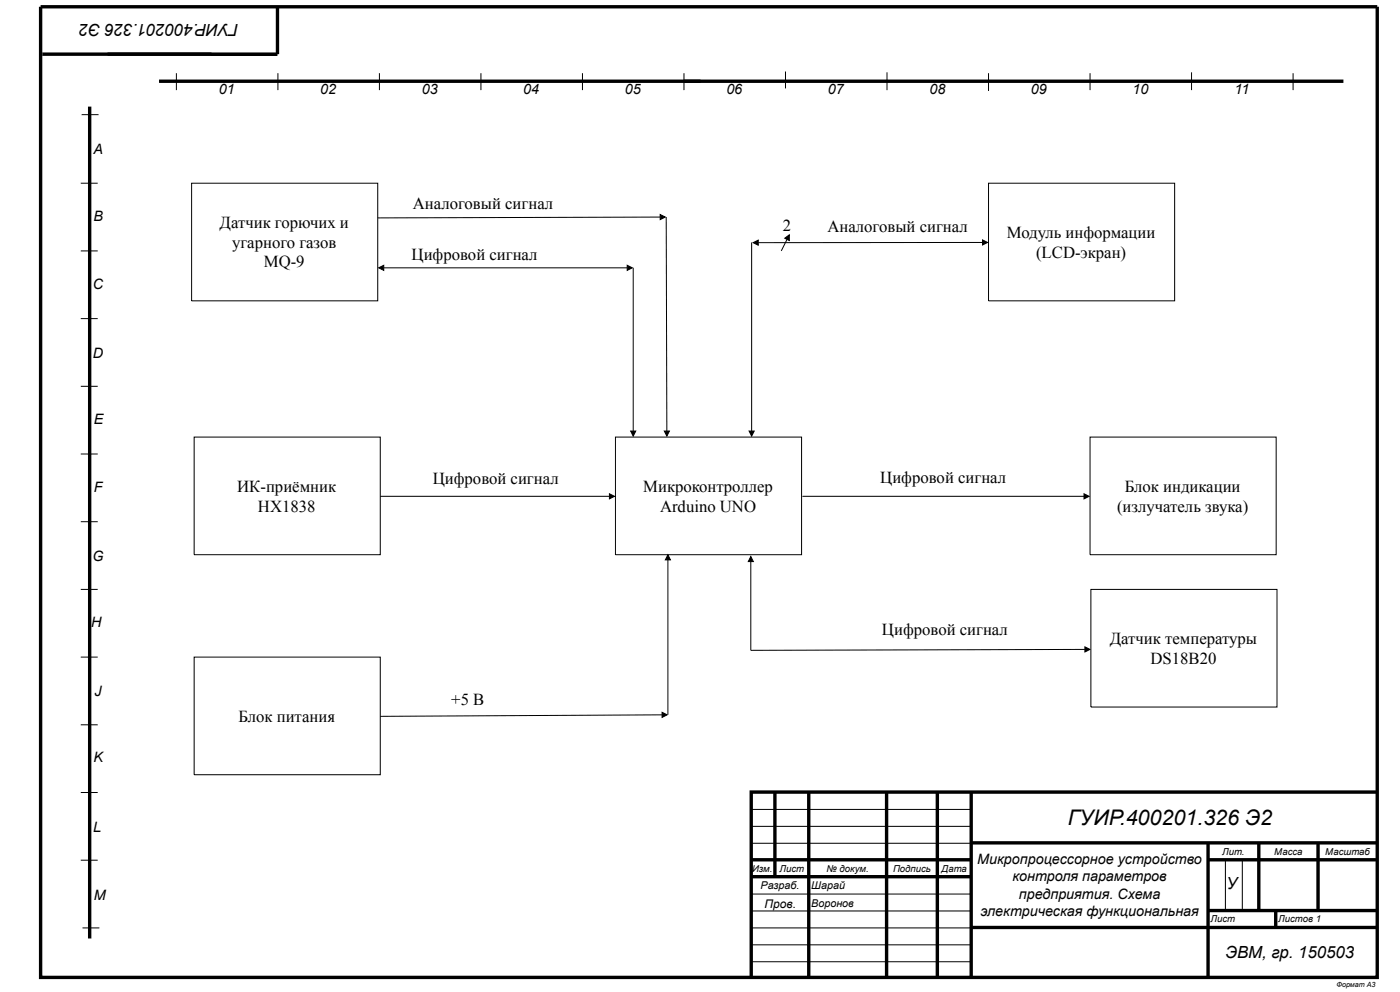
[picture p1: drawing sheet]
<svg xmlns="http://www.w3.org/2000/svg" width="420mm" height="297mm" viewBox="0 0 420 297" stroke-linecap="round" stroke-linejoin="round" font-family="sans-serif">
<g fill="none" stroke="#000" stroke-width="1" stroke-linecap="butt">
<path d="M12.2 2h400.8v291h-400.8zM83.2 2.3v13.9h-70.5M26.9 32v249.3M47.7 24.4h355.1M232.4 237.4v25.4M242.5 237.4v55.8M265.8 237.4v55.8M281.1 237.4v55.8M291.2 237.4v55.8M413 237.4h-187.8v55.8M225.2 257.7h66M291.2 252.6h121.5"/>
<path d="M362.2 252.6v40.6M362.2 257.7h50.5M377.4 252.6v20.3M395.2 252.6v20.3M225.2 262.8h66M291.2 278h121.5M362.2 272.9h50.5M382.5 272.9v5.1"/>
</g>
<path d="M63.4 16.5h19.5h-19.5" fill="none" stroke="#000" stroke-width=".51"/>
<g fill="none" stroke="#000" stroke-width=".3">
<path d="M24.5 34.4h5.1M52.9 21.9v5.1M83.3 21.9v5.1M113.8 21.9v5.1M144.2 21.9v5.1M174.6 21.9v5.1M205.1 21.9v5.1M235.5 21.4v5.1M266 21.7v5.3M296.4 21.9v5.4M326.8 21.9v5.1M357.3 21.7v5.3"/>
<path d="M387.7 21.9v5.1M24.2 54.9h5.1M24.2 75.2h5.1M24.2 95.5h5.1M24.2 115.8h5.1M24.2 136.1h5.1M24.2 156.4h5.1M24.2 176.7h5.1M24.2 197h5.1M24.2 217.3h5.1M24.2 237.6h5.1M24.2 257.8h5.1"/>
<path d="M225.4 242.6h65.9M225.4 247.7h65.9M225.4 252.8h65.9M367.4 257.8v15.3M372.5 257.8v15.3M24.7 278.1h5.1M225.4 268h65.9M225.4 273.1h65.9M225.4 278.1h65.9M225.4 283.2h65.9M225.4 288.3h65.9"/>
</g>
<path d="M184.5 131h55.8v35.3h-55.8z" fill="#fff"/>
<path d="M184.5 131h55.8v35.3h-55.8z" fill="none" stroke="#000" stroke-width=".3"/>
<path d="M296.4 54.9h55.8v35.3h-55.8z" fill="#fff"/>
<path d="M296.4 54.9h55.8v35.3h-55.8z" fill="none" stroke="#000" stroke-width=".3"/>
<path d="M326.8 131h55.8v35.3h-55.8z" fill="#fff"/>
<path d="M326.8 131h55.8v35.3h-55.8z" fill="none" stroke="#000" stroke-width=".3"/>
<path d="M58.2 197h55.8v35.2h-55.8z" fill="#fff"/>
<path d="M58.2 197h55.8v35.2h-55.8z" fill="none" stroke="#000" stroke-width=".3"/>
<path d="M58.2 131h55.8v35.3h-55.8z" fill="#fff"/>
<path d="M225.4 72.7v56.5M235.3 71.4l1.4-1v1.7zM236 71.8l-1.7 3.4M58.2 131h55.8v35.3h-55.8zM224.6 129.2h1.5l-.7 1.5zM200.3 166.3l.7 1.5h-1.5zM200.3 167.8v46.4" fill="none" stroke="#000" stroke-width=".3"/>
<path d="M235.3 71.4l1.4-1v1.7zM224.6 129.2h1.5l-.7 1.5zM200.3 166.3l.7 1.5h-1.5z" fill="#000"/>
<path d="M57.5 54.9h55.8v35.3h-55.8z" fill="#fff"/>
<path d="M57.5 54.9h55.8v35.3h-55.8zM188.1 79.5l1.5 .8-1.5 .7zM197.9 64.3l1.6 .8-1.5 .7zM198 65.1l-84.7 .2M113.5 80.3l1.6-.8v1.5zM115.1 80.3h73" fill="none" stroke="#000" stroke-width=".3"/>
<path d="M197.9 64.3l1.6 .8-1.5 .7zM113.5 80.3l1.6-.8v1.5zM188.1 79.5l1.5 .8-1.5 .7z" fill="#000"/>
<path d="M327.1 176.7h55.8v35.2h-55.8z" fill="#fff"/>
<g fill="none" stroke="#000" stroke-width=".3">
<path d="M199.8 65.1l.1 64.1M225.8 72.7l1.5-.7v1.5zM294.6 71.9l1.5 .8-1.5 .7zM294.6 72.7h-67.3M189.9 80.3v48.9M189.1 129.2h1.5l-.7 1.5zM199.2 129.2h1.5l-.7 1.5zM114 148.8h68.7M182.7 148l1.6 .8-1.6 .7zM240.6 148.8h84.4M325 148l1.6 .8-1.6 .7zM225.1 166.8l.8 1.5h-1.5z"/>
<path d="M225.1 168.3v26.6l100.2-.2M327.1 176.7h55.8v35.2h-55.8zM325.3 193.9l1.5 .8-1.5 .7zM198.5 213.5l1.5 .8-1.5 .7zM198.5 214.3l-84.5 .4"/>
</g>
<path d="M225.8 72.7l1.5-.7v1.5zM294.6 71.9l1.5 .8-1.5 .7zM189.1 129.2h1.5l-.7 1.5zM199.2 129.2h1.5l-.7 1.5zM182.7 148l1.6 .8-1.6 .7zM325 148l1.6 .8-1.6 .7zM225.1 166.8l.8 1.5h-1.5zM325.3 193.9l1.5 .8-1.5 .7zM198.5 213.5l1.5 .8-1.5 .7z" fill="#000"/>
<text font-size="6.4" x="320.2" y="247.3">ГУИР.400201.326 Э2</text>
<g font-size="5">
<text x="71.5" y="7.1" transform="rotate(180 71.5 7.1)">ГУИР.400201.326 Э2</text>
<text x="123.8" y="62.7">Аналоговый сигнал</text>
<text x="65.9" y="68.2">Датчик горючих и</text>
<text x="234.8" y="69.2">2</text>
<text x="248.1" y="69.5">Аналоговый сигнал</text>
<text x="301.9" y="71.3">Модуль информации</text>
<text x="69.6" y="74.3">угарного газов</text>
<text x="123.4" y="77.9">Цифровой сигнал</text>
<text x="310.7" y="77.4">(LCD-экран)</text>
<text x="79.1" y="80.2">MQ-9</text>
<text x="71.1" y="147.4">ИК-приёмник</text>
<text x="129.8" y="145.1">Цифровой сигнал</text>
<text x="192.9" y="147.4">Микроконтроллер</text>
<text x="264" y="144.8">Цифровой сигнал</text>
<text x="337.2" y="147.4">Блок индикации</text>
<text x="77.4" y="153.5">HX1838</text>
<text x="197.9" y="153.5">Arduino UNO</text>
<text x="334.9" y="153.5">(излучатель звука)</text>
<text x="264.5" y="190.2">Цифровой сигнал</text>
<text x="332.8" y="193">Датчик температуры</text>
<text x="345" y="199.1">DS18B20</text>
<text x="135.3" y="211.3">+5 В</text>
<text x="71.5" y="216.4">Блок питания</text>
<text x="367.7" y="266.6">У</text>
<text x="367.4" y="287.1">ЭВМ, гр. 150503</text>
</g>
<g font-size="4.3">
<text x="65.6" y="28.2">01</text>
<text x="96" y="28.2">02</text>
<text x="126.5" y="28.2">03</text>
<text x="156.9" y="28.2">04</text>
<text x="187.3" y="28.2">05</text>
<text x="217.8" y="28.2">06</text>
<text x="248.2" y="28.2">07</text>
<text x="278.7" y="28.2">08</text>
<text x="309.1" y="28.2">09</text>
<text x="339.5" y="28.2">10</text>
<text x="370.1" y="28.2">11</text>
<text x="28" y="46.2">A</text>
<text x="28" y="66.2">B</text>
<text x="27.9" y="86.8">C</text>
<text x="27.9" y="107.3">D</text>
<text x="28.1" y="127.1">E</text>
<text x="28.1" y="147.4">F</text>
<text x="27.8" y="168.2">G</text>
<text x="27.4" y="188">H</text>
<text x="28.4" y="208.8">J</text>
<text x="28" y="228.5">K</text>
<text x="28" y="249.3">L</text>
<text x="293" y="259">Микропроцессорное устройство</text>
<text x="28.1" y="269.6">M</text>
<text x="303.6" y="264.1">контроля параметров</text>
<text x="305.5" y="269.4">предприятия. Схема</text>
<text x="294" y="274.5">электрическая функциональная</text>
</g>
<text font-size="3.6" x="229.3" y="272.2">Пров.</text>
<g font-size="3.2">
<text x="228.1" y="266.6">Разраб.</text>
<text x="243.3" y="266.6">Шарай</text>
<text x="243.3" y="271.9">Воронов</text>
</g>
<g font-size="2.9">
<text x="366.5" y="256.2">Лит.</text>
<text x="382.1" y="256.2">Масса</text>
<text x="397.4" y="256.2">Масштаб</text>
<text x="225.5" y="261.3">Изм.</text>
<text x="233.7" y="261.3">Лист</text>
<text x="247.9" y="261.3">№ докум.</text>
<text x="267.8" y="261.3">Подпись</text>
<text x="282.3" y="261.3">Дата</text>
<text x="363" y="276.5">Лист</text>
<text x="383.3" y="276.5">Листов 1</text>
</g>
<text font-size="2.1" x="400.7" y="295.8">Формат А3</text>
</svg>
